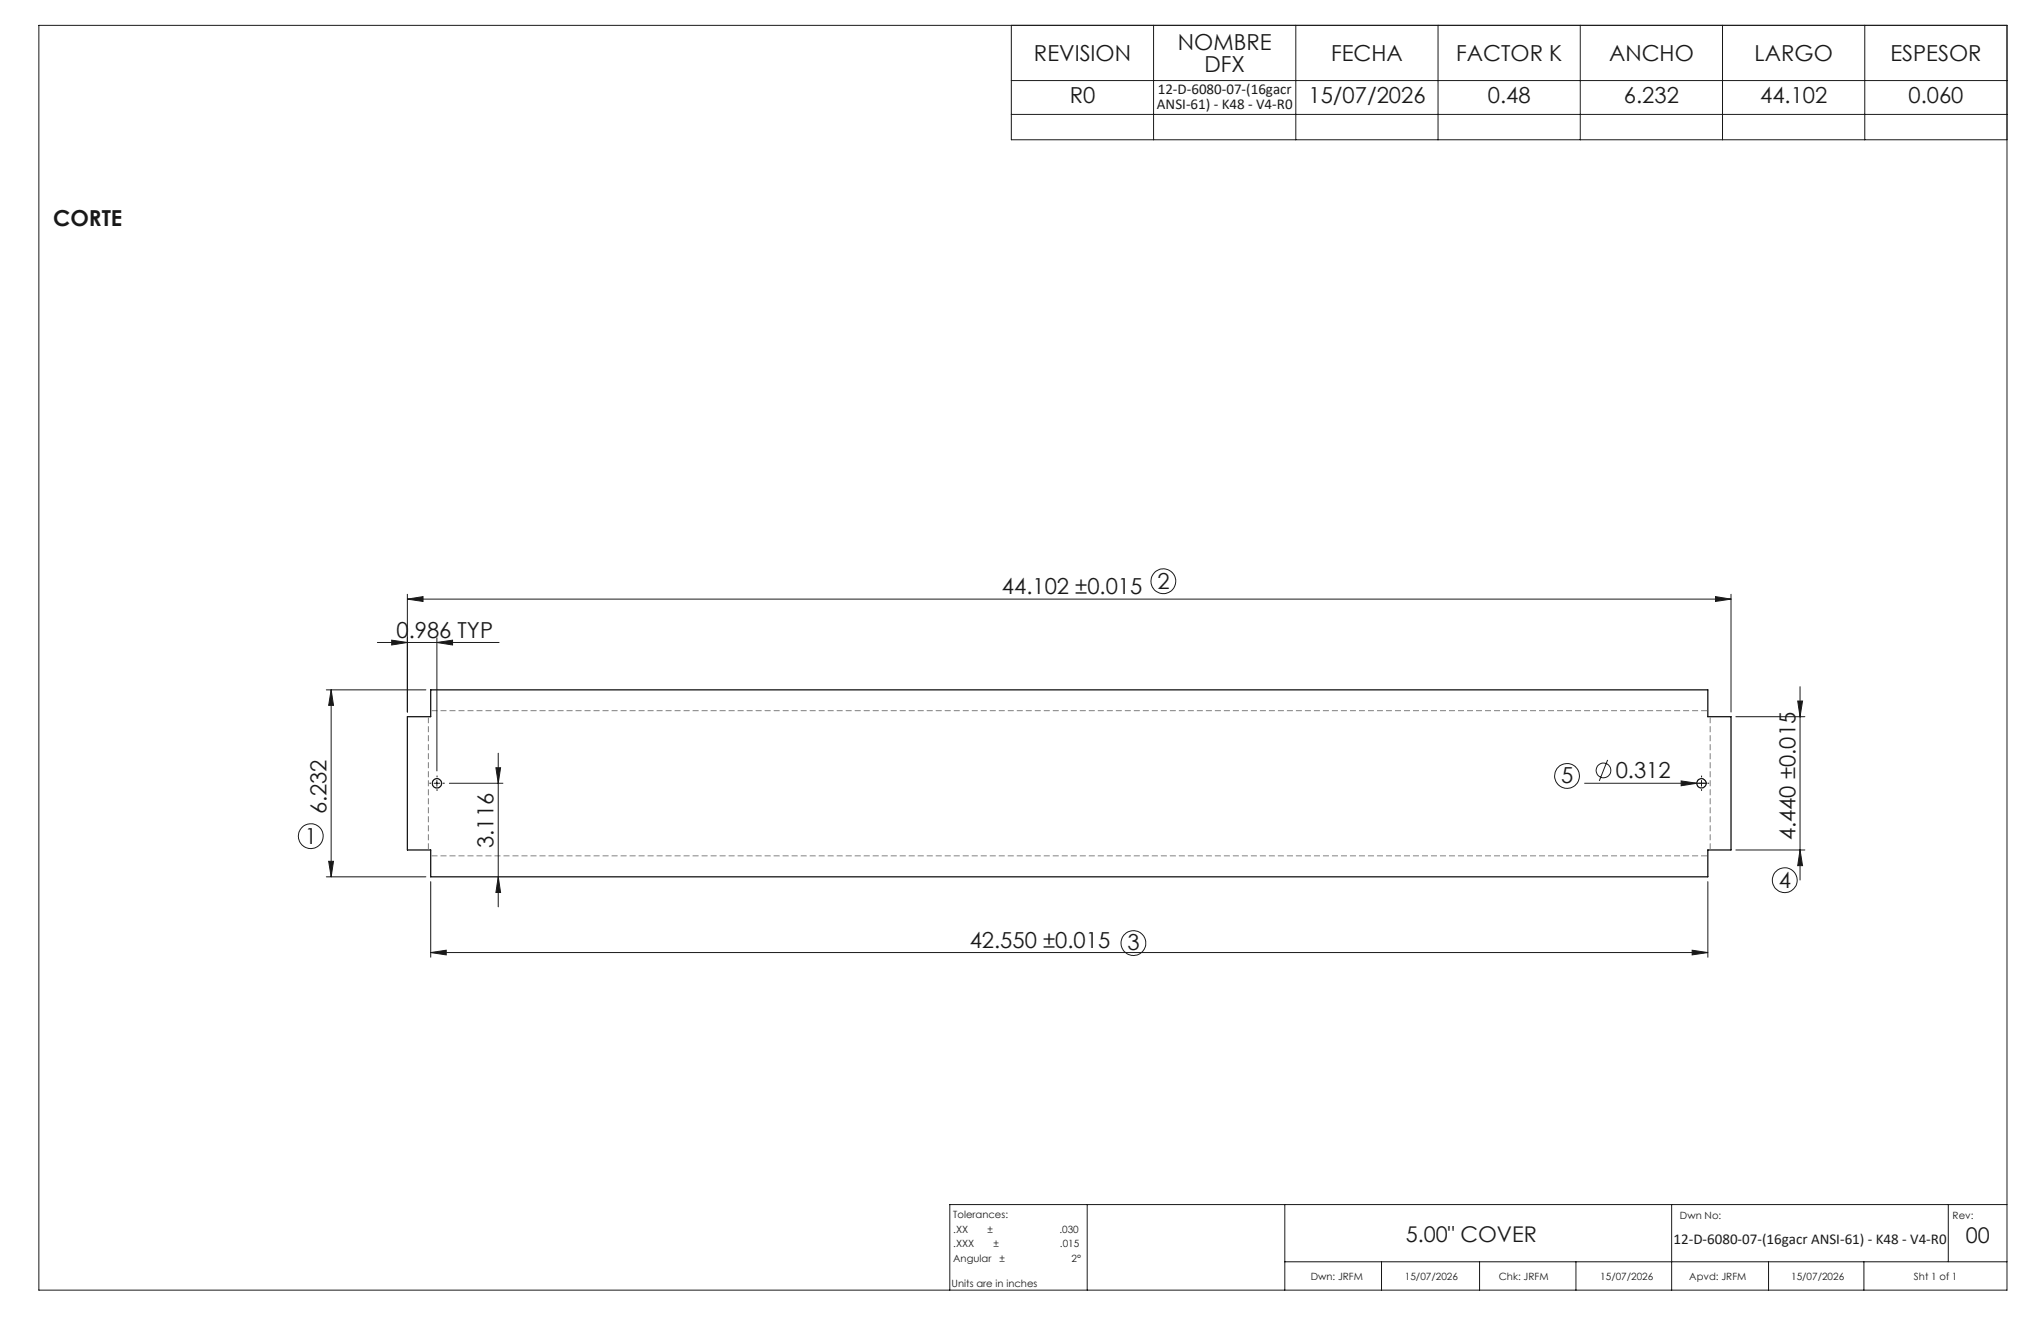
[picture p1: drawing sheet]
<svg xmlns="http://www.w3.org/2000/svg" width="432mm" height="279mm" viewBox="0 0 432 279" stroke-linecap="round" stroke-linejoin="round" font-family="sans-serif">
<g fill="none" stroke="#191924" stroke-width=".21">
<path d="M8.2 5.4h416.4v267.5h-416.4zM214 5.4v24.2h210.6M214 17h210.6M244.1 5.4v24.2M274.1 5.4v24.2M304.2 5.4v24.2M334.3 5.4v24.2M364.4 5.4v24.2M394.5 5.4v24.2M214 24.2h210.6M79.8 135.9h25.8M82.9 135.4l3.3 .5-3.3 .5z"/>
<path d="M86.2 126.7l3.3-.5v1zM86.2 125.7v24.9M86.2 126.7h280M92.4 135.9l3.3-.5v1zM92.4 134.9v28.2M362.9 126.2l3.3 .5-3.3 .5zM366.2 125.7v24.9M69 145.9h21.1M70.1 145.9l.5 3.3h-1.1zM70.1 145.9v39.6M105.4 159.3v32.5M367.2 151.6h14.6"/>
<path d="M380.3 148.3h1.1l-.6 3.3zM380.8 145.2v40.9M91.8 165.7h1.3M92.4 165.1v1.2M95.1 165.7h11.3M104.9 162.4h1l-.5 3.3zM335.2 165.7h25.8M340.1 160.7l-1.8 4.5M355.7 165.2l3.3 .5-3.3 .5zM360 165.1v1.2M367.2 179.8h14.6M380.8 179.8l.6 3.3h-1.1z"/>
<path d="M69 185.5h21.1M69.5 182.2h1.1l-.5 3.3zM91.1 186.5v16M105.4 185.5l.5 3.3h-1zM361.3 186.5v16M91.1 201.5l3.3-.5v1zM91.1 201.5h270.2M358 201l3.3 .5-3.3 .5zM230 254.8v18.1M271.8 254.8v18.1M353.7 254.8v18.1M412.2 254.8v12.1"/>
<path d="M424.6 254.8h-223.7v18.1M271.8 266.9h152.8M292.3 266.9v6M313 266.9v6M333.4 266.9v6M374.2 266.9v6M394.3 266.9v6"/>
<circle cx="246.1" cy="122.9" r="2.61"/>
<circle cx="65.7" cy="176.9" r="2.62"/>
<circle cx="331.5" cy="164.1" r="2.62"/>
<circle cx="339.2" cy="162.9" r="1.55"/>
<circle cx="239.8" cy="199.5" r="2.62"/>
<circle cx="377.6" cy="186.2" r="2.63"/>
</g>
<g fill="none" stroke="#000" stroke-width=".25">
<path d="M91.1 145.9h270.2v5.7h4.9v28.2h-4.9v5.7h-270.2v-5.7h-4.9v-28.2h4.9z"/>
<circle cx="92.4" cy="165.7" r="1"/>
<circle cx="360" cy="165.7" r=".99"/>
</g>
<path d="M91.2 165.7h-.4M92.5 164.4v-.4M92.5 166.9v.4M93.7 165.7h.4M358.7 165.7h-.3M360 164.4v-.4M360 166.9v.4M361.2 165.7h.4" fill="none" stroke="#191924" stroke-width=".21" stroke-dasharray="15.2 1.3 1.3 1.3" stroke-linecap="butt"/>
<path d="M361.3 150.3h-270.2M91.1 181h270.2" fill="none" stroke="#808080" stroke-width=".21" stroke-dasharray="1.3 .6" stroke-dashoffset="-.2" stroke-linecap="butt"/>
<path d="M90.6 151.6v28.2M361.8 179.8v-28.2" fill="none" stroke="#808080" stroke-width=".21" stroke-dasharray="1.3 .6" stroke-dashoffset="-.1" stroke-linecap="butt"/>
<g fill="#191924">
<path d="M355.7 165.2l3.3 .5-3.3 .5z"/>
<path d="M86.2 126.7l3.3-.5v1zM362.9 126.2l3.3 .5-3.3 .5zM91.1 201.5l3.3-.5v1zM358 201l3.3 .5-3.3 .5zM82.9 135.4l3.3 .5-3.3 .5zM92.4 135.9l3.3-.5v1z"/>
<path d="M380.8 179.8l.6 3.3h-1.1zM380.3 148.3h1.1l-.6 3.3z"/>
<path d="M70.1 145.9l.5 3.3h-1.1zM69.5 182.2h1.1l-.5 3.3zM104.9 162.4h1l-.5 3.3zM105.4 185.5l.5 3.3h-1z"/>
</g>
<g font-size="4.7" fill="#191924">
<text x="249.2" y="10.6">NOMBRE</text>
<text x="218.8" y="12.9">REVISION</text>
<text x="254.8" y="15.1">DFX</text>
<text x="281.6" y="12.9">FECHA</text>
<text x="308.1" y="12.9">FACTOR K</text>
<text x="340.4" y="12.9">ANCHO</text>
<text x="371.2" y="12.9">LARGO</text>
<text x="399.9" y="12.9">ESPESOR</text>
<text x="226.3" y="21.9">R0</text>
<text x="276.8" y="21.9">15/07/2026</text>
<text x="314.8" y="21.9">0.48</text>
<text x="343.6" y="21.9">6.232</text>
<text x="372.4" y="21.9">44.102</text>
<text x="403.8" y="21.9">0.060</text>
<text x="11.2" y="47.7">CORTE</text>
<text x="212" y="125.7">44.102 ±0.015</text>
<text x="244.9" y="124.5">2</text>
<text x="83.9" y="134.9">0.986 TYP</text>
<text x="330.3" y="165.7">5</text>
<text x="341.8" y="164.6">0.312</text>
<text x="69.1" y="172.3" transform="rotate(-90 69.1 172.3)">6.232</text>
<text x="64.5" y="178.4">1</text>
<text x="104.4" y="179.4" transform="rotate(-90 104.4 179.4)">3.116</text>
<text x="379.8" y="177.7" transform="rotate(-90 379.8 177.7)">4.440 ±0.015</text>
<text x="376.3" y="187.7">4</text>
<text x="205.2" y="200.4">42.550 ±0.015</text>
<text x="238.5" y="201">3</text>
</g>
<g font-size="4.6" fill="#191924">
<text x="297.4" y="262.7">5.00&quot; COVER</text>
<text x="415.9" y="263">00</text>
</g>
<g font-size="3.2" fill="#191924">
<text x="244.8" y="23">ANSI-61) - K48 - V4-R0</text>
<text x="244.9" y="19.8">12-D-6080-07-(16gacr</text>
<text x="354.1" y="263">12-D-6080-07-(16gacr ANSI-61) - K48 - V4-R0</text>
</g>
<g font-size="2.1" fill="#191924">
<text x="201.7" y="257.6">Tolerances:</text>
<text x="355.4" y="257.8">Dwn No:</text>
<text x="413.1" y="257.8">Rev:</text>
<text x="201.7" y="260.7">.XX</text>
<text x="201.7" y="263.9">.XXX</text>
<text x="208.9" y="260.7">±</text>
<text x="210.2" y="263.9">±</text>
<text x="224.1" y="260.7">.030</text>
<text x="224.3" y="263.9">.015</text>
<text x="201.7" y="267">Angular</text>
<text x="211.5" y="267">±</text>
<text x="226.7" y="267">2°</text>
<text x="201.3" y="272.3">Units are in inches</text>
<text x="277.3" y="270.7">Dwn: JRFM</text>
<text x="297.2" y="270.7">15/07/2026</text>
<text x="317.1" y="270.7">Chk: JRFM</text>
<text x="338.6" y="270.7">15/07/2026</text>
<text x="357.4" y="270.7">Apvd: JRFM</text>
<text x="378.9" y="270.7">15/07/2026</text>
<text x="404.9" y="270.7">Sht 1 of 1</text>
</g>
</svg>
